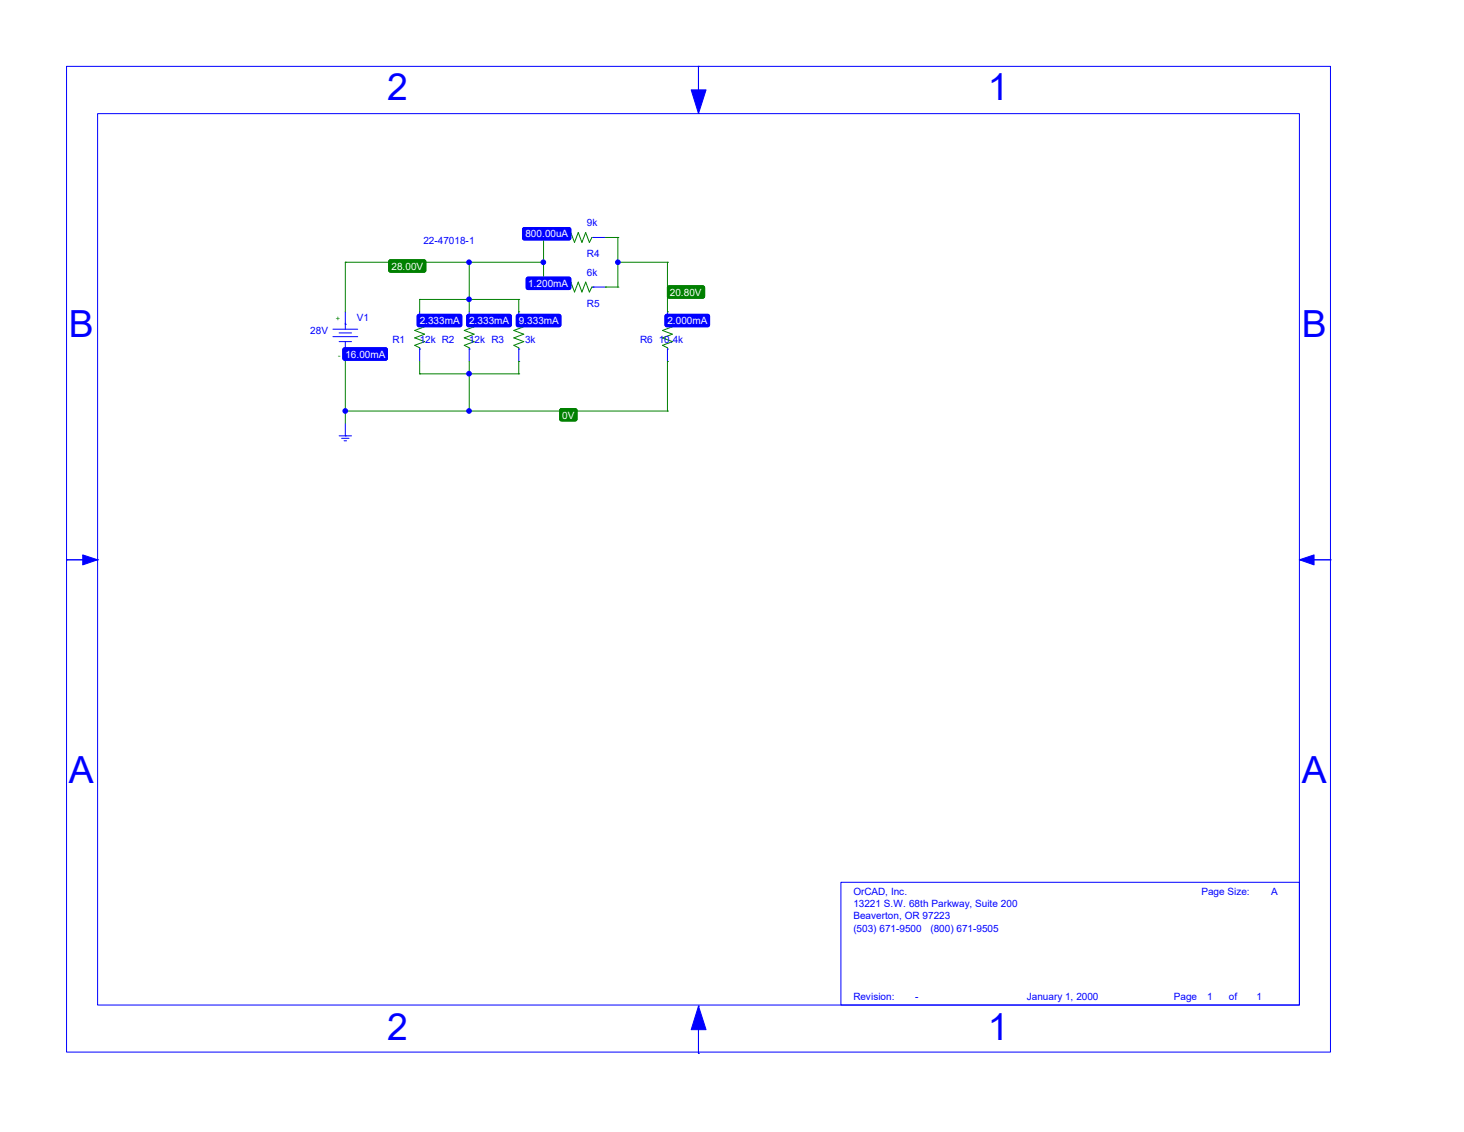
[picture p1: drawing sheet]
<svg xmlns="http://www.w3.org/2000/svg" width="279mm" height="216mm" viewBox="0 0 279 216" stroke-linecap="round" stroke-linejoin="round" font-family="sans-serif">
<g fill="none" stroke="#00f" stroke-width=".19">
<path d="M12.7 12.7h241.2v188h-241.2zM133.3 12.7h.1M133.3 12.7v8.9M18.6 21.7h229.4v170h-229.4zM133.3 21.6h.1M65.9 59.5v3.3M80.1 59.5v2.3M89.5 59.5v2.3M99 59.5v2.3M106.1 45.3h2.4M106.1 54.8h2.4M108.5 45.3h.1"/>
<path d="M108.5 54.8h.1M113.2 45.3h.1M113.2 54.8h.1M113.2 45.3h2.4M113.2 54.8h2.4M127.4 59.5v2.3M63.5 64.2h4.8M63.5 62.8h4.8M64.7 63.5h2.4M64.7 65.2h2.4M65.9 61.8h.1M65.9 66.6h.1"/>
<path d="M65.9 65.2v3.7M80.1 61.8h.1M80.1 66.6h.1M80.1 66.6v2.3M89.5 61.8h.1M89.5 66.6h.1M89.5 66.6v2.3M99 61.8h.1M99 66.6h.1M99 66.6v2.3M127.4 61.8h.1M127.4 66.6h.1"/>
<path d="M127.4 66.6v2.3M64.7 83.1h2.4M65.2 83.6h1.4M65.7 84.1h.4M65.9 83.1h.1M65.9 80.8v2.3M12.7 106.8h.1M18.6 106.8h.1M18.6 106.8h-5.9M248 106.8h5.9M248 106.8h.1M253.9 106.8h.1"/>
<path d="M160.5 168.3h87.5v23.4h-87.5zM133.3 191.9h.1M133.3 191.9v9M133.3 200.9h.1"/>
</g>
<g fill="#00f" stroke="#00f" stroke-width=".19">
<path d="M131.9 17.1h2.8l-1.4 4.5z"/>
<path d="M133.3 191.9l1.4 4.5h-2.8z"/>
<path d="M15.8 105.8l2.8 1-2.8 .9z"/>
<path d="M248 106.8l2.8-1v1.9z"/>
<path d="M65.6 66.4l8-.1 .3 .4v1.6l-.3 .4h-7.8l-.4-.4v-1.6z" fill-rule="evenodd"/>
<path d="M79.8 60h8l.3 .3v1.7l-.3 .3h-7.8l-.4-.3v-1.7z" fill-rule="evenodd"/>
<path d="M89.2 60h8l.4 .3v1.7l-.4 .3h-7.8l-.3-.3v-1.7z" fill-rule="evenodd"/>
<path d="M98.7 60h8l.3 .3v1.7l-.3 .3h-7.8l-.4-.3v-1.7z" fill-rule="evenodd"/>
<path d="M99.9 43.4h8.7l.3 .4v1.6l-.3 .4h-8.5l-.4-.4v-1.6z" fill-rule="evenodd"/>
<path d="M100.6 52.9h8l.3 .3v1.7l-.3 .3h-7.8l-.4-.3v-1.7z" fill-rule="evenodd"/>
<path d="M127.1 60h8l.3 .3v1.7l-.3 .3h-7.8l-.4-.3v-1.7z" fill-rule="evenodd"/>
<path d="M65.6 66.4l8-.1 .3 .4v1.6l-.3 .4h-7.8l-.4-.4v-1.6z" fill-rule="evenodd"/>
<path d="M79.8 60h8l.3 .3v1.7l-.3 .3h-7.8l-.4-.3v-1.7z" fill-rule="evenodd"/>
<path d="M89.2 60h8l.4 .3v1.7l-.4 .3h-7.8l-.3-.3v-1.7z" fill-rule="evenodd"/>
<path d="M98.7 60h8l.3 .3v1.7l-.3 .3h-7.8l-.4-.3v-1.7z" fill-rule="evenodd"/>
<path d="M99.9 43.4h8.7l.3 .4v1.6l-.3 .4h-8.5l-.4-.4v-1.6z" fill-rule="evenodd"/>
<path d="M100.6 52.9h8l.3 .3v1.7l-.3 .3h-7.8l-.4-.3v-1.7z" fill-rule="evenodd"/>
<path d="M127.1 60h8l.3 .3v1.7l-.3 .3h-7.8l-.4-.3v-1.7z" fill-rule="evenodd"/>
<circle cx="117.9" cy="50" r=".44"/>
<circle cx="103.7" cy="50" r=".44"/>
<circle cx="89.5" cy="57.1" r=".44"/>
<circle cx="89.5" cy="71.3" r=".44"/>
<circle cx="89.5" cy="50" r=".44"/>
<circle cx="89.5" cy="78.4" r=".44"/>
<circle cx="65.9" cy="78.4" r=".44"/>
</g>
<g fill="none" stroke="#008000" stroke-width=".19">
<path d="M65.9 50h.1M65.9 50h37.8M65.9 50v9.5M80.1 57.1h.1M80.1 57.1v2.4M80.1 57.1h18.9M89.5 50h.1M89.5 57.1h.1M89.5 50v9.5M99 59.5h.1M99 57.1h.1M99 57.1v2.4"/>
<path d="M103.7 45.3h.1M103.7 50h.1M103.7 54.8h.1M103.7 45.3h2.4M103.7 54.8h2.4M103.7 45.3v9.5M106.1 54.8h.1M108.5 45.3l.4-1 .7 1.9 .8-1.9 .7 1.9 .7-1.9 .7 1.9 .5-.9h.2M108.5 54.8l.4-1 .7 1.9 .8-1.9 .7 1.9 .7-1.9 .7 1.9 .5-.9h.2M115.6 54.8h.1M115.6 45.3h2.3M115.6 54.8h2.3"/>
<path d="M117.9 45.3h.1M117.9 50h.1M117.9 54.8h.1M117.9 45.3v9.5M117.9 50h9.5M127.4 50h.1M127.4 59.5h.1M127.4 50v9.5M65.9 78.4h.1M65.9 68.9v11.9M65.9 78.4h61.5M80.1 71.3h.1"/>
<path d="M80.1 61.8l.9 .5-1.9 .7 1.9 .7-1.9 .7 1.9 .8-1.9 .7 1 .4v.3M80.1 68.9v2.4M80.1 71.3h18.9M89.5 71.3h.1M89.5 78.4h.1M89.5 61.8l1 .5-1.9 .7 1.9 .7-1.9 .7 1.9 .8-1.9 .7 .9 .4v.3M89.5 68.9v9.5M99 68.9h.1M99 71.3h.1M99 61.8l1 .5-1.9 .7 1.9 .7-1.9 .7 1.9 .8-1.9 .7 .9 .4v.3M99 68.9v2.4M127.4 68.9h.1"/>
<path d="M127.4 78.4h.1M127.4 61.8l.9 .5-1.9 .7 1.9 .7-1.9 .7 1.9 .8-1.9 .7 1 .4v.3M127.4 68.9v9.5"/>
</g>
<g fill="#008000" stroke="#008000" stroke-width=".19">
<path d="M127.6 54.6h6.7l.2 .3-.1 1.8-.3 .2-6.5-.1-.2-.3v-1.6z" fill-rule="evenodd"/>
<path d="M74.4 49.6h6.7l.2 .3-.1 1.8-.3 .2h-6.5l-.2-.3v-1.7z" fill-rule="evenodd"/>
<path d="M107 78h2.9l.2 .3v1.8l-.3 .2-2.8-.1-.2-.3v-1.6z" fill-rule="evenodd"/>
<path d="M127.6 54.6h6.7l.2 .3-.1 1.8-.3 .2-6.5-.1-.2-.3v-1.6z" fill-rule="evenodd"/>
<path d="M74.4 49.6h6.7l.2 .3-.1 1.8-.3 .2h-6.5l-.2-.3v-1.7z" fill-rule="evenodd"/>
<path d="M107 78h2.9l.2 .3v1.8l-.3 .2-2.8-.1-.2-.3v-1.6z" fill-rule="evenodd"/>
</g>
<g font-size="7.1" fill="#00f">
<text x="73.9" y="19.1">2</text>
<text x="188.6" y="19.1">1</text>
<text x="13.2" y="64.2">B</text>
<text x="248.4" y="64.2">B</text>
<text x="13.2" y="149.4">A</text>
<text x="248.4" y="149.4">A</text>
<text x="73.9" y="198.4">2</text>
<text x="188.6" y="198.4">1</text>
</g>
<g font-size="1.9" fill="#00f">
<text x="80.8" y="46.5">22-47018-1</text>
<text x="112" y="43.2">9k</text>
<text x="112" y="49.1">R4</text>
<text x="112" y="52.6">6k</text>
<text x="112" y="58.5">R5</text>
<text x="59.2" y="63.8">28V</text>
<text x="68.1" y="61.1">V1</text>
<text x="74.9" y="65.4">R1</text>
<text x="80.1" y="65.4">12k R2</text>
<text x="89.5" y="65.4">12k R3</text>
<text x="100.2" y="65.4">3k</text>
<text x="122.2" y="65.4">R6 10.4k</text>
<text x="162.9" y="170.6">OrCAD, Inc.</text>
<text x="162.9" y="173">13221 S.W. 68th Parkway, Suite 200</text>
<text x="229.3" y="170.6">Page Size:</text>
<text x="242.6" y="170.6">A</text>
<text x="162.9" y="175.3">Beaverton, OR 97223</text>
<text x="162.9" y="177.7">(503) 671-9500</text>
<text x="177.6" y="177.7">(800) 671-9505</text>
<text x="162.9" y="190.7">Revision:</text>
<text x="174.7" y="190.7">-</text>
<text x="196" y="190.7">January 1, 2000</text>
<text x="224" y="190.7">Page</text>
<text x="230.4" y="190.7">1</text>
<text x="234.5" y="190.7">of</text>
<text x="239.8" y="190.7">1</text>
</g>
<g font-size="1.9" fill="#fff">
<text x="100.3" y="45.3">800.00uA</text>
<text x="74.7" y="51.5">28.00V</text>
<text x="100.8" y="54.7">1.200mA</text>
<text x="127.8" y="56.4">20.80V</text>
<text x="80.1" y="61.8">2.333mA</text>
<text x="89.5" y="61.8">2.333mA</text>
<text x="99" y="61.8">9.333mA</text>
<text x="127.4" y="61.8">2.000mA</text>
<text x="65.9" y="68.3">16.00mA</text>
<text x="107.3" y="79.8">0V</text>
</g>
<g font-size="1.4" fill="#008000">
<text x="64.1" y="61.1">+</text>
<text x="64.5" y="68.2">-</text>
</g>
</svg>
